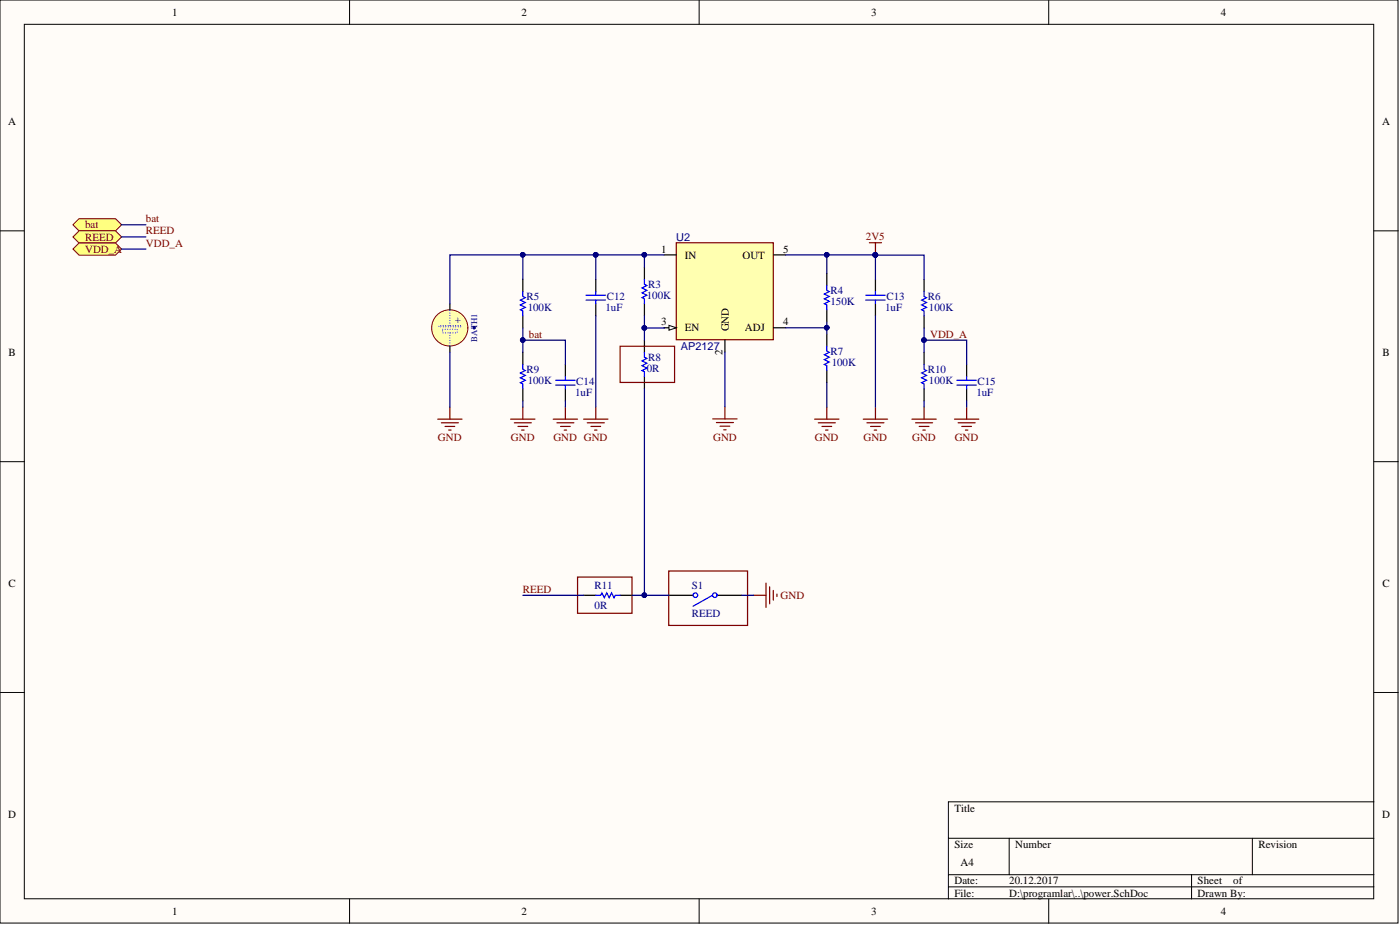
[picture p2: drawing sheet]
<svg xmlns="http://www.w3.org/2000/svg" width="292mm" height="193mm" viewBox="0 0 292 193" stroke-linecap="round" stroke-linejoin="round" font-family="sans-serif">
<g fill="#fffcf8" stroke="#000" stroke-width=".21">
<path d="M0 0h291.7v192.6h-291.7z"/>
<path d="M5.1 5.1h281.5v182.4h-281.5z"/>
</g>
<g fill="none" stroke="#000" stroke-width=".21">
<path d="M72.9 0v5.1M145.9 0v5.1M218.8 0v5.1M0 48.2h5.1M286.7 48.2h5M0 96.3h5.1M286.7 96.3h5M0 144.5h5.1M286.7 144.5h5M197.9 174.9h88.8M210.6 174.9v7.6M261.3 174.9v7.6"/>
<path d="M286.7 167.3h-88.8v20.2M72.9 187.5v5.1M145.9 187.5v5.1M197.9 182.5h88.8M197.9 185h88.8M218.8 187.5v5.1M248.6 182.5v5"/>
</g>
<path d="M141.1 50.6h20.2v20.3h-20.2z" fill="#ffffb0" stroke="#800000" stroke-width=".25"/>
<path d="M138.6 68.4h2.5" fill="none" stroke="#000" stroke-width=".25"/>
<path d="M139.6 67.9l1.5 .5-1.5 .5z" fill="#fffcf8"/>
<path d="M139.6 67.9l1.5 .5-1.5 .5z" fill="none" stroke="#000" stroke-width=".21"/>
<g fill="none" stroke="#000" stroke-width=".25">
<path d="M109.1 58.3v2.5M124.3 58.3v2.5M134.5 55.8v2.5M138.6 53.2h2.5M161.4 53.2h2.5M172.5 57v2.6M182.7 58.3v2.5M109.1 65.9v2.5M109.1 73.5v2.5M118 76v2.6M124.3 63.4v2.5M134.5 63.4v2.5"/>
<path d="M151.2 70.9v2.6M161.4 68.4h2.5M172.5 64.6v2.6M172.5 69.7v2.5M172.5 77.3v2.5M182.7 63.4v2.5M109.1 81.1v2.5M118 81.1v2.5M139.5 124.2h5.1M149.7 124.2h5"/>
</g>
<g fill="none" stroke="#800000" stroke-width=".25">
<path d="M181.4 50.6h2.5M182.7 50.6v2.6M91.3 87.4h5.1M92.1 88.2h3.5M92.8 89h2.1M93.6 89.7h.5M93.9 84.9v2.5M106.5 87.4h5.1M107.3 88.2h3.6M108.1 89h2M108.8 89.7h.5M109.1 84.9v2.5"/>
<path d="M115.4 87.4h5.1M116.2 88.2h3.5M116.9 89h2.1M117.7 89.7h.5M118 84.9v2.5M121.8 87.4h5M122.5 88.2h3.6M123.3 89h2M124.1 89.7h.5M124.3 84.9v2.5M148.7 87.4h5.1M149.5 88.2h3.5"/>
<path d="M150.2 88.9h2.1M151 89.7h.5M151.2 84.9v2.5M170 87.4h5M170.7 88.2h3.6M171.5 89h2M172.3 89.7h.5M172.5 84.9v2.5M180.1 87.4h5.1M180.9 88.2h3.5M181.6 89h2.1M182.4 89.7h.5"/>
<path d="M182.7 84.9v2.5M157.3 124.2h2.5M159.8 121.7v5M160.6 122.4v3.6M161.3 123.2v2M162.1 123.9v.5"/>
</g>
<g fill="none" stroke="#00f" stroke-width=".25">
<path d="M134.5 58.3v1l.5 .3-1.1 .5 1.1 .5-1.1 .5 1.1 .5-1.1 .5 .6 .3v1M172.5 59.6v1l.5 .2-1 .5 1 .5-1 .6 1 .5-1 .5 .5 .2v1M109.1 76v1l.5 .3-1 .5 1 .5-1 .5 1 .5-1 .5 .5 .3v1M109.1 60.8v1l.5 .3-1 .5 1 .5-1 .5 1 .5-1 .5 .5 .3v1M115.9 79.3h4.1M118 78.6v.7M122.3 61.6h4M122.3 62.6h4M124.3 60.8v.8M124.3 62.6v.8M172.5 72.2v1l.5 .3-1 .5 1 .5-1 .5 1 .5-1 .5 .5 .3v1M180.6 61.6h4.1"/>
<path d="M180.6 62.6h4.1M182.7 60.8v.8M182.7 62.6v.8M115.9 80.3h4.1M118 80.3v.8M148.7 124.2l-4.1 2.3"/>
<circle cx="145.1" cy="124.2" r=".48"/>
<circle cx="149.1" cy="124.2" r=".48"/>
</g>
<circle cx="182.6" cy="53.2" r=".48" fill="#000080" stroke="#000080" stroke-width=".21"/>
<path d="M15.2 46.9l1.3-1.3h7.6l1.3 1.3-1.3 1.3h-7.6z" fill-rule="evenodd" fill="#ffff80" stroke="#800000" stroke-width=".21"/>
<path d="M134.5 71v2.5M134.5 78.6v2.5M121.8 124.2h2.5M129.4 124.2h2.5" fill="none" stroke="#000" stroke-width=".25"/>
<path d="M134.5 73.5v1l.5 .3-1.1 .5 1.1 .5-1.1 .5 1.1 .5-1.1 .5 .6 .3v1M124.3 124.2h1l.3-.5 .5 1 .5-1 .5 1 .5-1 .5 1 .3-.5h1" fill="none" stroke="#00f" stroke-width=".25"/>
<path d="M129.4 72.2h11.3v7.6h-11.3zM139.5 119.1h16.5v11.4h-16.5zM120.5 120.4h11.4v7.5h-11.4z" fill="none" stroke="#800000" stroke-width=".25"/>
<path d="M15.2 49.4l1.3-1.2h7.6l1.3 1.2-1.3 1.3h-7.6z" fill-rule="evenodd" fill="#ffff80" stroke="#800000" stroke-width=".21"/>
<path d="M192.8 58.3v2.5M192.8 65.9v2.5M192.8 73.5v2.5M201.7 76v2.6M192.8 81.1v2.5M201.7 81.1v2.5" fill="none" stroke="#000" stroke-width=".25"/>
<path d="M192.8 76v1l.5 .3-1 .5 1 .5-1 .5 1 .5-1 .5 .5 .3v1M192.8 60.8v1l.5 .3-1 .5 1 .5-1 .5 1 .5-1 .5 .5 .3v1M199.7 79.3h4M201.7 78.6v.7M199.7 80.3h4M201.7 80.3v.8" fill="none" stroke="#00f" stroke-width=".25"/>
<path d="M190.3 87.4h5M191 88.2h3.6M191.8 89h2M192.5 89.7h.6M192.8 84.9v2.5M199.1 87.4h5.1M199.9 88.2h3.6M200.7 89h2M201.4 89.7h.5M201.7 84.9v2.5" fill="none" stroke="#800000" stroke-width=".25"/>
<path d="M15.2 52l1.3-1.3h7.6l1.3 1.3-1.3 1.2h-7.6z" fill-rule="evenodd" fill="#ffff80" stroke="#800000" stroke-width=".21"/>
<circle cx="93.8" cy="68.4" r="3.8" fill="#ffffb0" stroke="#800000" stroke-width=".21"/>
<path d="M93.9 63.4v1.2M93.9 72.2v1.3" fill="none" stroke="#000" stroke-width=".25"/>
<path d="M92.3 68.7h3.1v.7h-3.1v-.7M93.9 69.4v2.8M93.9 67.9v-3.3M96.1 68.2h-4.5v-.3h4.5v.3" fill="none" stroke="#00f" stroke-width=".21" stroke-dasharray="0 .5"/>
<g fill="#000080" stroke="#000080" stroke-width=".21">
<circle cx="98.9" cy="68.4" r=".23"/>
<circle cx="124.3" cy="53.2" r=".48"/>
<circle cx="134.4" cy="53.2" r=".48"/>
<circle cx="172.5" cy="53.2" r=".48"/>
<circle cx="172.5" cy="68.4" r=".48"/>
<circle cx="134.4" cy="68.4" r=".48"/>
<circle cx="109.1" cy="70.9" r=".48"/>
<circle cx="109.1" cy="53.2" r=".48"/>
<circle cx="134.4" cy="124.2" r=".48"/>
<circle cx="192.8" cy="70.9" r=".48"/>
<circle cx="182.6" cy="53.2" r=".48"/>
</g>
<g fill="none" stroke="#000080" stroke-width=".25">
<path d="M25.4 46.9h5M25.4 49.4h5M25.4 52h5M109.1 53.2h-15.2v10.2M124.3 53.2h14.3M124.3 53.2h-15.2v5.1M124.3 53.2v5.1M134.5 53.2v2.6M163.9 53.2h28.9v5.1M172.5 53.2v3.8M182.7 53.2v5.1M93.9 73.5v11.4"/>
<path d="M109.1 68.4v5.1M109.1 71h8.9v5M124.3 65.9v19M134.5 65.9v2.5h4.1M134.5 68.4v2.6M151.2 73.5v11.4M163.9 68.4h8.6v1.3M172.5 67.2v1.2M172.5 79.8v5.1M182.7 65.9v19M192.8 68.4v5.1M192.8 71h8.9v5"/>
<path d="M109.1 83.6v1.3M118 83.6v1.3M134.5 81.1v43.1h5M192.8 83.6v1.3M201.7 83.6v1.3M109.1 124.2h12.7M131.9 124.2h2.6M154.7 124.2h2.6"/>
</g>
<g font-size="2.3">
<text x="35.9" y="3.3">1</text>
<text x="108.8" y="3.3">2</text>
<text x="181.8" y="3.3">3</text>
<text x="254.7" y="3.3">4</text>
<text x="1.7" y="26.1">A</text>
<text x="288.4" y="26.1">A</text>
<text x="137.9" y="52.7">1</text>
<text x="142.9" y="53.9">IN</text>
<text x="154.9" y="53.9">OUT</text>
<text x="163.4" y="52.7">5</text>
<text x="137.9" y="67.9">3</text>
<text x="142.9" y="69.2">EN</text>
<text x="152" y="69.2" transform="rotate(-90 152 69.2)">GND</text>
<text x="155.4" y="69.2">ADJ</text>
<text x="163.4" y="67.9">4</text>
<text x="1.8" y="74.3">B</text>
<text x="150.8" y="74.1" transform="rotate(-90 150.8 74.1)">2</text>
<text x="288.4" y="74.3">B</text>
<text x="1.8" y="122.4">C</text>
<text x="288.4" y="122.4">C</text>
<text x="1.7" y="170.6">D</text>
<text x="199.1" y="169.3">Title</text>
<text x="288.4" y="170.6">D</text>
<text x="199.1" y="176.9">Size</text>
<text x="211.8" y="176.9">Number</text>
<text x="262.6" y="176.9">Revision</text>
<text x="199.1" y="184.5">Date:</text>
<text x="200.4" y="180.7">A4</text>
<text x="210.6" y="184.5">20.12.2017</text>
<text x="249.9" y="184.5">Sheet</text>
<text x="257.3" y="184.5">of</text>
<text x="35.9" y="190.8">1</text>
<text x="108.8" y="190.8">2</text>
<text x="181.8" y="190.8">3</text>
<text x="199.1" y="187">File:</text>
<text x="210.6" y="187">D:\programlar\..\power.SchDoc</text>
<text x="249.9" y="187">Drawn By:</text>
<text x="254.7" y="190.8">4</text>
</g>
<g font-size="2.3" fill="#800000">
<text x="17.8" y="47.7">bat</text>
<text x="30.4" y="46.4">bat</text>
<text x="17.8" y="50.2">REED</text>
<text x="17.8" y="52.7">VDD_A</text>
<text x="30.4" y="48.9">REED</text>
<text x="30.4" y="51.5">VDD_A</text>
<text x="180.7" y="50.1">2V5</text>
<text x="110.4" y="70.5">bat</text>
<text x="194.1" y="70.5">VDD_A</text>
<text x="91.4" y="92">GND</text>
<text x="106.6" y="92">GND</text>
<text x="115.5" y="92">GND GND</text>
<text x="148.8" y="92">GND</text>
<text x="170" y="92">GND</text>
<text x="180.2" y="92">GND</text>
<text x="190.3" y="92">GND</text>
<text x="199.2" y="92">GND</text>
<text x="109.1" y="123.7">REED</text>
<text x="162.9" y="124.9">GND</text>
</g>
<g font-size="2.3" fill="#000080">
<text x="141.1" y="50.2">U2</text>
<text x="109.8" y="62.6">R5</text>
<text x="110.1" y="64.9">100K</text>
<text x="126.3" y="64.9">1uF</text>
<text x="126.6" y="62.6">C12</text>
<text x="135" y="62.4">100K</text>
<text x="135.2" y="60.1">R3</text>
<text x="173.3" y="63.6">150K</text>
<text x="173.3" y="61.3">R4</text>
<text x="184.7" y="64.9">1uF</text>
<text x="184.9" y="62.6">C13</text>
<text x="193.6" y="62.6">R6</text>
<text x="193.8" y="64.9">100K</text>
<text x="94.9" y="67.4">+</text>
<text x="109.8" y="77.8">R9</text>
<text x="135" y="77.6">0R</text>
<text x="135.2" y="75.3">R8</text>
<text x="142.1" y="73">AP2127</text>
<text x="173.3" y="74">R7</text>
<text x="173.5" y="76.3">100K</text>
<text x="193.6" y="77.8">R10</text>
<text x="110.1" y="80.1">100K</text>
<text x="120" y="82.6">1uF</text>
<text x="120.2" y="80.3">C14</text>
<text x="193.8" y="80.1">100K</text>
<text x="203.7" y="82.6">1uF</text>
<text x="204" y="80.3">C15</text>
<text x="124.1" y="122.9">R11</text>
<text x="144.3" y="122.9">S1</text>
<text x="124.1" y="127">0R</text>
<text x="144.3" y="128.8">REED</text>
</g>
<text font-size="1.8" fill="#000080" x="99.6" y="71.3" transform="rotate(-90 99.6 71.3)">BATH1</text>
</svg>
